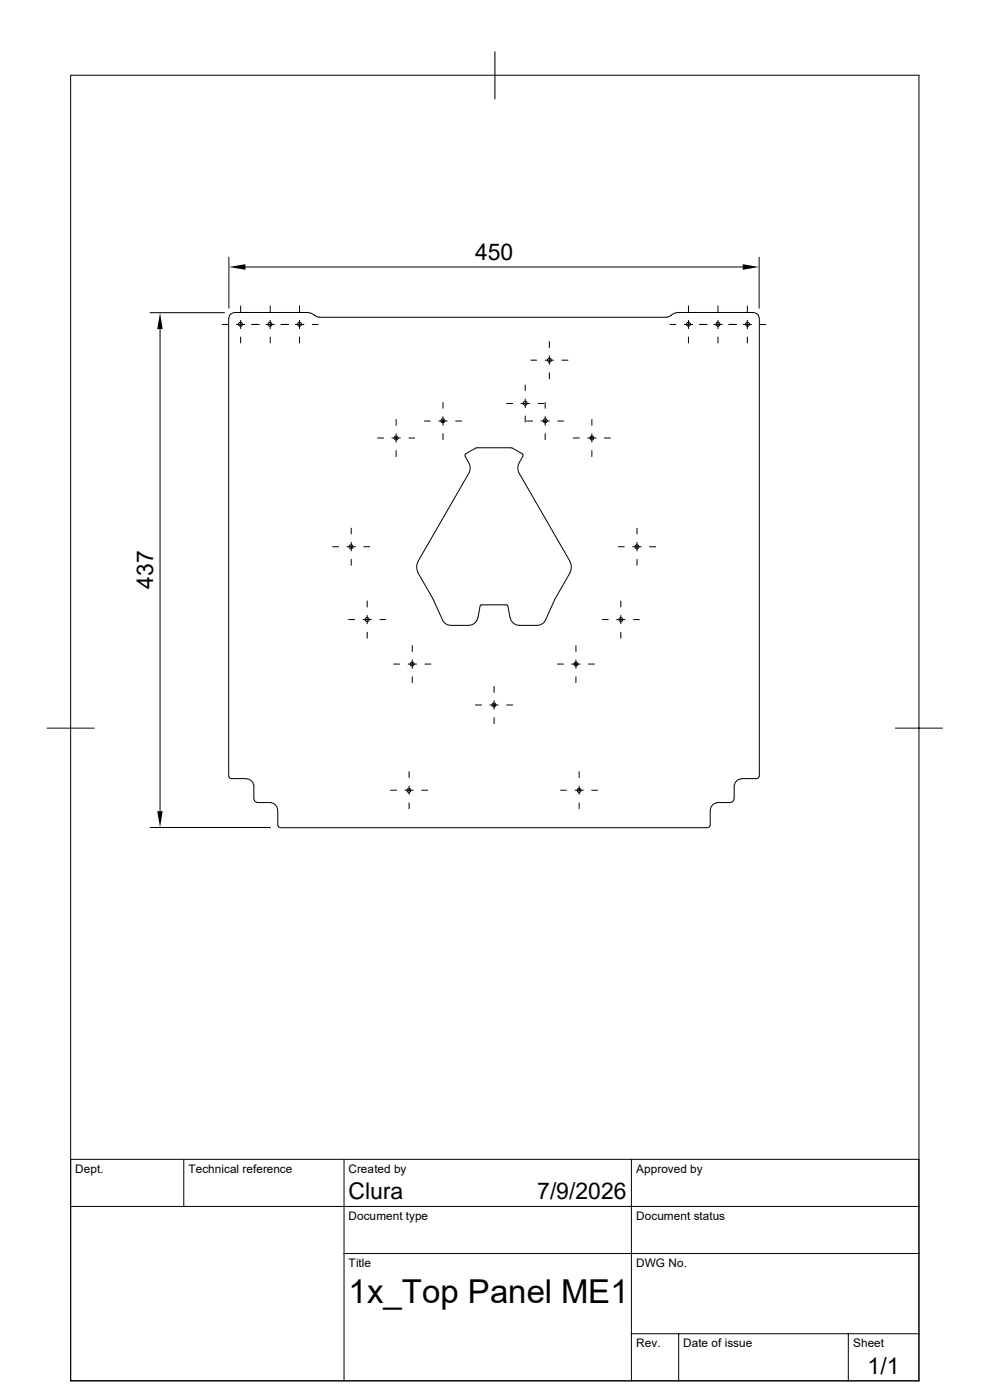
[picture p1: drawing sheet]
<svg xmlns="http://www.w3.org/2000/svg" width="210mm" height="297mm" viewBox="0 0 210 297" stroke-linecap="round" stroke-linejoin="round" font-family="sans-serif">
<g fill="none" stroke="#000" stroke-width=".21">
<path d="M15 16h179.9v276.9h-179.9zM105 11v10M48.6 54.6v10.8M52.1 56.6h105.5M161 54.6v10.8M31.8 66.3h15.8M34 69.8v102.3M47.1 68.8h1.3M48.5 67.5v97.2M49.7 66.3l-.6 .2a1.07 1.07 0 0 0-.5 1M49.7 66.3h15.7M50.2 68.8h1.7"/>
<path d="M51.1 64.9v1.3M51.1 67.9v1.8M51.1 71.5v1.3M53.4 68.8h1.6M56.4 68.8h1.8M57.3 64.9v1.3M57.3 67.9v1.8M57.3 71.5v1.3M59.6 68.8h1.7M62.7 68.8h1.8M63.5 64.9v1.3M63.5 67.9v1.8"/>
<path d="M63.5 71.5v1.3M65.4 66.3l.7 .2 .6 .4M66.3 68.8h1.2M66.7 66.8l.9 .5M67.6 67.3h73.9M112.6 76.4h1.2M115.7 76.4h1.7M116.5 72.5v1.2M116.5 75.5v1.8M116.5 79.1v1.2M119.2 76.4h1.3M142.1 68.8h1.3"/>
<path d="M142.4 66.8l-.9 .5M143.7 66.3l-.7 .2-.6 .4M143.7 66.3h16.2M145.2 68.8h1.7M146 64.9v1.3M146 67.9v1.8M146 71.5v1.3M148.4 68.8h1.6M151.4 68.8h1.8M152.3 64.9v1.3M152.3 67.9v1.8M152.3 71.5v1.3"/>
<path d="M154.6 68.8h1.7M157.6 68.8h1.8M158.5 64.9v1.3M158.5 67.9v1.8M158.5 71.5v1.3M159.9 66.3l.8 .4 .3 .8M161.1 67.5v97.2M161.2 68.8h1.3M80.1 92.9h1.3M83.1 92.9h1.8M84 89v1.3M84 92v1.8"/>
<path d="M84 95.6v1.3M86.7 92.9h1.3M90 89.3h1.3M93.1 89.3h1.8M94 85.4v1.2M94 88.4v1.8M94 92v1.3M96.6 89.3h1.3M98.7 96.8l.7 1.3M98.8 96.3l-.2 .2 .1 .3M99.4 98.1l.3 .8-.1 1.2-11 19.3a2.59 2.59 0 0 0 .1 2.2l3.1 5.4 2.1 4.5 .4 .6a1.83 1.83 0 0 0 1.4 .6h3.7a2 2 0 0 0 1.9-1.6M101 95l-2.2 1.3"/>
<path d="M101 95h7.6M107.5 85.6h1.3M108.6 95l2.2 1.3M110.2 98.1l-.3 .8 .1 1.2 11 19.3a2.59 2.59 0 0 1-.1 2.2l-3.1 5.4-2.1 4.5-.4 .6a1.83 1.83 0 0 1-1.4 .6h-3.7a2 2 0 0 1-2-1.6M110.5 85.6h1.9M110.8 96.3l.2 .2-.1 .3M110.9 96.8l-.7 1.3M111.4 81.7v1.2M111.4 84.7v1.8M111.4 88.3v1.2M111.7 89.3h1.3M114.1 85.6h1.3"/>
<path d="M114.8 89.3h1.7M115.7 85.4v1.2M115.7 88.4v1.8M115.7 92v1.3M118.3 89.3h1.3M121.6 92.9h1.3M124.7 92.9h1.7M125.6 89v1.3M125.6 92v1.8M125.6 95.6v1.3M128.2 92.9h1.3M70.6 116h1.2"/>
<path d="M73.6 116h1.8M74.5 112.1v1.2M74.5 115.1v1.8M74.5 118.7v1.2M77.2 116h1.2M131.2 116h1.2M134.2 116h1.8M135.1 112.1v1.2M135.1 115.1v1.8M135.1 118.7v1.2M137.8 116h1.3M74 131.4h1.2"/>
<path d="M77 131.4h1.8M77.9 127.5v1.3M77.9 130.6v1.7M77.9 134.2v1.2M80.6 131.4h1.2M87.5 136.9v1.3M87.5 140v1.8M102.1 128.4l-.2 .1-.5 2.6M102.1 128.3h5.4M107.5 128.4l.2 .1 .5 2.6M122.2 136.9v1.3M122.2 140v1.8"/>
<path d="M127.8 131.4h1.2M130.8 131.4h1.8M131.7 127.5v1.3M131.7 130.6v1.7M131.7 134.2v1.2M134.4 131.4h1.2M10 154.5h10M83.5 140.9h1.3M86.6 140.9h1.7M87.5 143.6v1.2M90.1 140.9h1.3M100.9 149.6h1.3"/>
<path d="M103.9 149.6h1.8M104.8 145.6v1.3M104.8 148.7v1.8M104.8 152.2v1.3M107.5 149.6h1.3M118.2 140.9h1.3M121.3 140.9h1.8M122.2 143.6v1.2M124.8 140.9h1.3M189.9 154.5h10M31.8 175.6h25.6M48.6 164.7l.1 .3 .3 .1"/>
<path d="M49 165.2h3.2a1.55 1.55 0 0 1 1.6 1.3M53.8 166.5v2.8l.3 .7 .7 .3h2.8M57.6 170.3a1.55 1.55 0 0 1 1.3 1.6M58.9 171.9v3.2M59 175.1l.1 .3 .3 .2M59.4 175.6h90.8M82.8 167.6h1.3M85.9 167.6h1.8M86.8 163.7v1.3M86.8 166.8v1.7M86.8 170.3v1.3M89.5 167.6h1.2"/>
<path d="M118.9 167.6h1.2M122 167.6h1.7M122.9 163.7v1.3M122.9 166.8v1.7M122.9 170.3v1.3M125.5 167.6h1.3M150.6 175.1l-.1 .3-.3 .2M150.7 171.9v3.2M152 170.3a1.55 1.55 0 0 0-1.3 1.6M155.7 166.5v2.8l-.2 .7-.7 .3h-2.8M160.6 165.2h-3.2a1.55 1.55 0 0 0-1.6 1.3M161 164.7l-.1 .3-.3 .1"/>
<path d="M15 255.9h179.9M39 246v9.9M73 246v46.9M133.9 246v46.9M194.9 246h-179.9v46.9M73 265.9h121.9M133.9 283h61M144 283v9.9M180 283v9.9"/>
<circle cx="51" cy="68.8" r=".43"/>
<circle cx="57.3" cy="68.8" r=".43"/>
<circle cx="63.5" cy="68.8" r=".43"/>
<circle cx="116.5" cy="76.4" r=".43"/>
<circle cx="146" cy="68.8" r=".43"/>
<circle cx="152.3" cy="68.8" r=".43"/>
<circle cx="158.6" cy="68.8" r=".43"/>
<circle cx="84" cy="92.9" r=".43"/>
<circle cx="93.9" cy="89.3" r=".43"/>
<circle cx="111.4" cy="85.6" r=".43"/>
<circle cx="115.7" cy="89.3" r=".43"/>
<circle cx="125.6" cy="92.9" r=".43"/>
<circle cx="74.5" cy="116" r=".43"/>
<circle cx="135.1" cy="116" r=".43"/>
<circle cx="77.9" cy="131.4" r=".43"/>
<circle cx="131.7" cy="131.4" r=".43"/>
<circle cx="87.4" cy="140.9" r=".43"/>
<circle cx="104.8" cy="149.6" r=".43"/>
<circle cx="122.2" cy="140.9" r=".43"/>
<circle cx="86.7" cy="167.7" r=".43"/>
<circle cx="122.8" cy="167.7" r=".43"/>
</g>
<path d="M48.6 56.6l3.5-.6v1.2zM157.6 56l3.4 .6-3.4 .6zM34 66.3l.5 3.5h-1.1zM33.4 172.1h1.1l-.5 3.5z" fill="#000"/>
<text font-size="7" x="74" y="276.4">1x_Top Panel ME1</text>
<g font-size="4.9">
<text x="100.8" y="55.2">450</text>
<text x="32.5" y="124.9" transform="rotate(-90 32.5 124.9)">437</text>
<text x="73.9" y="254.5">Clura</text>
<text x="113.9" y="254.5">7/9/2026</text>
<text x="184.1" y="291.6">1/1</text>
</g>
<g font-size="2.5">
<text x="16" y="248.8">Dept.</text>
<text x="40" y="248.8">Technical reference</text>
<text x="74" y="248.8">Created by</text>
<text x="134.9" y="248.8">Approved by</text>
<text x="74" y="258.7">Document type</text>
<text x="135" y="258.7">Document status</text>
<text x="74" y="268.7">Title</text>
<text x="135" y="268.7">DWG No.</text>
<text x="135" y="285.8">Rev.</text>
<text x="145" y="285.8">Date of issue</text>
<text x="181" y="285.8">Sheet</text>
</g>
</svg>
